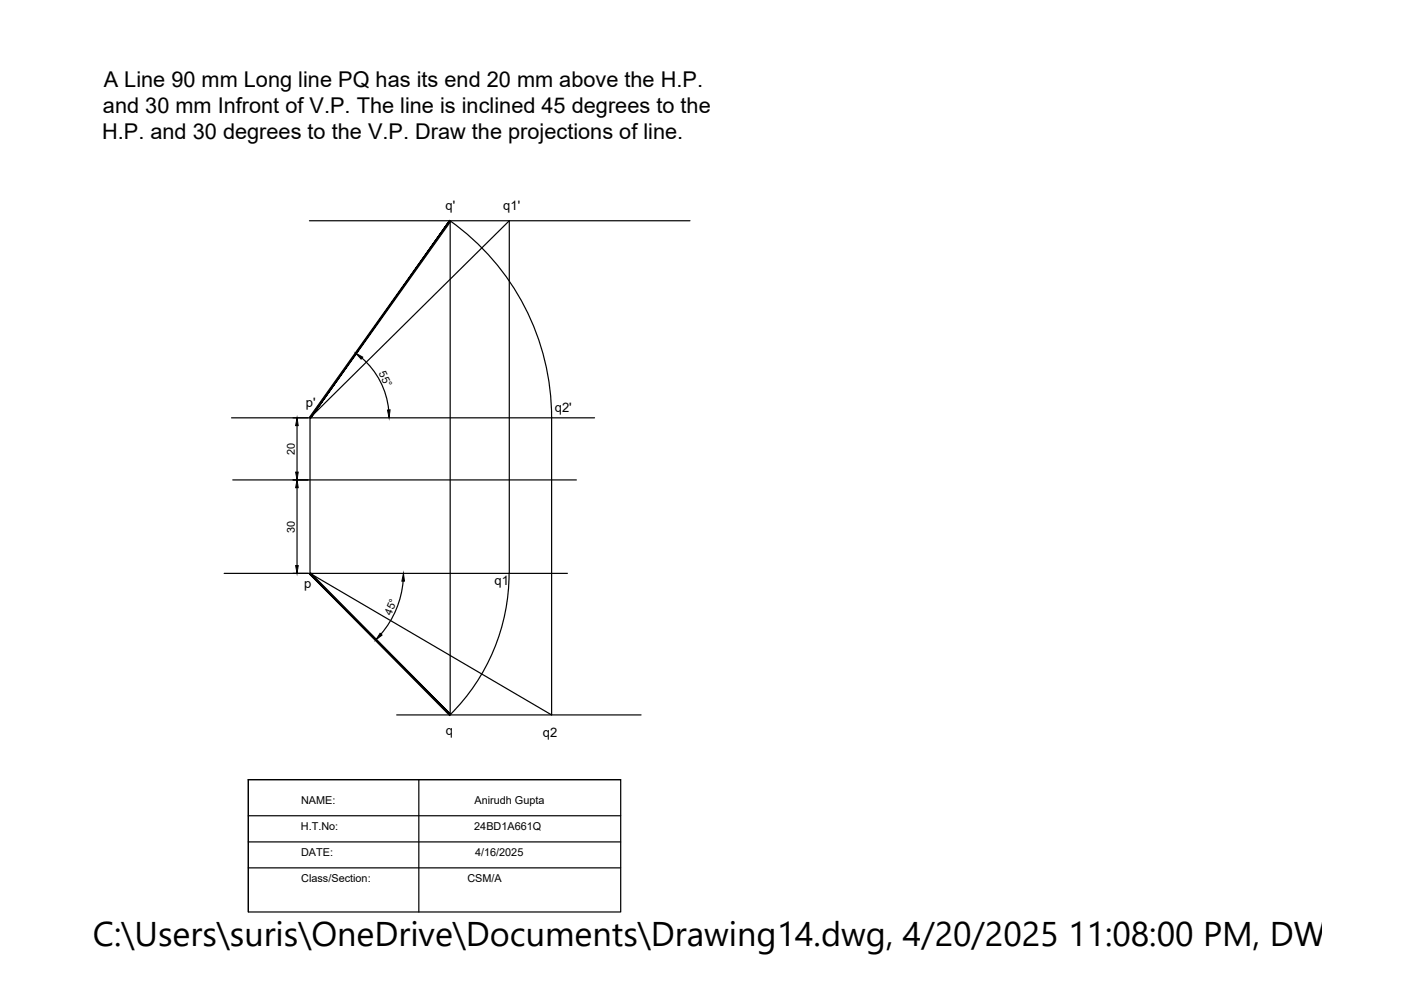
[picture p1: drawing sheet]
<svg xmlns="http://www.w3.org/2000/svg" width="297mm" height="210mm" viewBox="0 0 297 210" stroke-linecap="round" stroke-linejoin="round" font-family="sans-serif">
<!-- layer: 0 -->
<g fill="none" stroke="#000" stroke-width=".25">
<path d="M65.6 46.8h80.7M95.4 46.8a51.2 51.2 0 0 1 21.6 41.8v63l-51.3-30h54.6M95.4 46.8v104.8M76.7 75.9a16.8 16.8 0 0 1 5.7 11M49.1 88.6h16.6l42.3-41.8v74.8M63 90.2v9.9M126.1 88.6h-60.4v33h-18.2M49.3 101.8h72.9M63 103.4v16.5M85.5 123.2a19.8 19.8 0 0 1-4.7 11.2M107.9 121.5a42.2 42.2 0 0 1-12.5 30M84.1 151.6h51.8"/>
<path d="M52.6 173h79M52.6 178.5h79M88.8 165.3v28.1M131.6 165.3h-79h79v28.1h-79v-28.1v28.1M52.6 184h79"/>
</g>
<g fill="#000" stroke="#000" stroke-width=".21">
<path d="M75.5 74.9l1.4 .8-.3 .4zM63 88.6l.2 1.6h-.5zM82.2 86.9h.5l-.2 1.7zM62.7 100.1h.5l-.2 1.7zM62.7 119.9h.5l-.2 1.7zM63 101.8l.2 1.6h-.5zM80.6 134.3l.4 .3-1.3 1.1zM85.5 121.6l.3 1.6h-.6z"/>
<path d="M95.3 46.7l-29.7 41.8 .3 .2zM95.3 46.7l.3 .2-29.7 41.8z"/>
<path d="M65.9 121.4l-.3 .3 30 29.8zM65.6 121.7l30 29.8-.3 .2z"/>
</g>
<text font-size="7.3" x="19.7" y="200.6">C:\Users\suris\OneDrive\Documents\Drawing14.dwg, 4/20/2025 11:08:00 PM, DWG To</text>
<g font-size="4.6">
<text x="21.8" y="23.9">and 30 mm Infront of V.P. The line is inclined 45 degrees to the</text>
<text x="22" y="18.4">A Line 90 mm Long line PQ has its end 20 mm above the H.P.</text>
<text x="21.7" y="29.4">H.P. and 30 degrees to the V.P. Draw the projections of line.</text>
</g>
<g font-size="2.8">
<text x="94.5" y="44.5">q'</text>
<text x="106.7" y="44.6">q1'</text>
<text x="64.8" y="86.3">p'</text>
<text x="117.6" y="87.3">q2'</text>
<text x="64.5" y="124.6">p</text>
<text x="104.8" y="124.1">q1</text>
<text x="94.5" y="155.8">q</text>
<text x="115.1" y="156.2">q2</text>
</g>
<g font-size="2.3">
<text x="80.2" y="79.1" transform="rotate(63 80.2 79.1)">55°</text>
<text x="62.5" y="96.4" transform="rotate(-90 62.5 96.4)">20</text>
<text x="62.5" y="112.9" transform="rotate(-90 62.5 112.9)">30</text>
<text x="83" y="130.6" transform="rotate(-67 83 130.6)">45°</text>
<text x="63.8" y="170.5">NAME:</text>
<text x="100.6" y="170.5">Anirudh Gupta</text>
<text x="63.8" y="176.1">H.T.No:</text>
<text x="100.6" y="176.1">24BD1A661Q</text>
<text x="63.8" y="181.6">DATE:</text>
<text x="100.7" y="181.6">4/16/2025</text>
<text x="63.9" y="187.1">Class/Section:</text>
<text x="99.1" y="187.1">CSM/A</text>
</g>
</svg>
